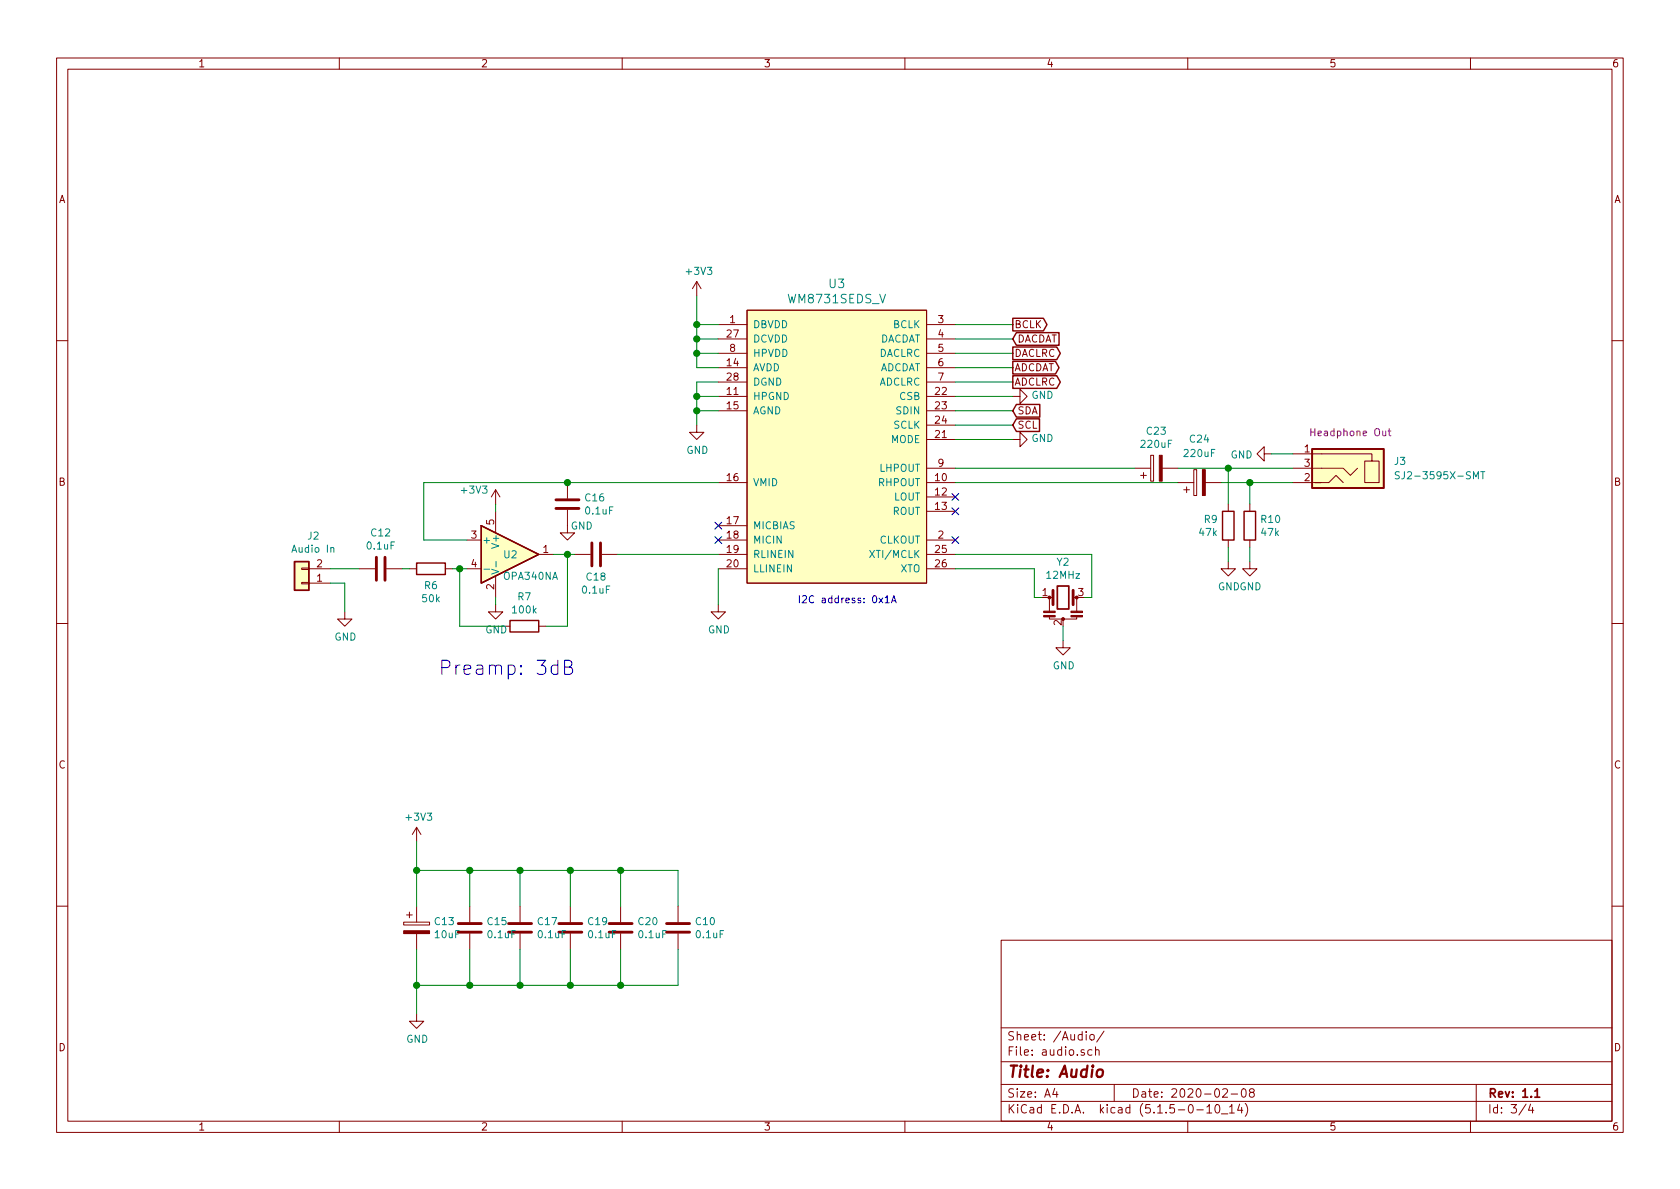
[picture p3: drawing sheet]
EESchema Schematic File Version 4
EELAYER 30 0
EELAYER END
$Descr A4 11693 8268
encoding utf-8
Sheet 3 4
Title "Audio"
Date "2020-02-08"
Rev "1.1"
Comp ""
Comment1 ""
Comment2 ""
Comment3 ""
Comment4 ""
$EndDescr
$Comp
L parts:WM8731SEDS_V U3
U 1 1
P 5850 3050
F 0 "U3" H 5825 4137 60  0000 C CNN
F 1 "WM8731SEDS_V" H 5825 4031 60  0000 C CNN
F 2 "Package_SO:SSOP-28_5.3x10.2mm_P0.65mm" H 5800 1950 60  0001 C CNN
F 3 "https://d3uzseaevmutz1.cloudfront.net/pubs/proDatasheet/WM8731_v4.9.pdf" H 5850 3050 60  0001 C CNN
	1    5850 3050
	1    0    0    -1  
$EndComp
$Comp
L Connector_Generic:Conn_01x02 J2
U 1 1
P 2100 4050
F 0 "J2" H 2018 3725 50  0000 C CNN
F 1 "Audio In" H 2018 3816 50  0000 C CNN
F 2 "custom_footprints:Solder Pads 2x1" H 2100 4050 50  0001 C CNN
F 3 "~" H 2100 4050 50  0001 C CNN
	1    2100 4050
	-1   0    0    1   
$EndComp
$Comp
L power:GND #PWR015
U 1 1
P 2400 4250
F 0 "#PWR015" H 2400 4000 50  0001 C CNN
F 1 "GND" H 2405 4077 50  0000 C CNN
F 2 "" H 2400 4250 50  0001 C CNN
F 3 "" H 2400 4250 50  0001 C CNN
	1    2400 4250
	1    0    0    -1  
$EndComp
Wire Wire Line
	2300 4050 2400 4050
Wire Wire Line
	2400 4050 2400 4250
Text Notes 3050 4700 0    98   ~ 0
Preamp: 3dB
$Comp
L Device:C C12
U 1 1
P 2650 3950
F 0 "C12" V 2398 3950 50  0000 C CNN
F 1 "0.1uF" V 2489 3950 50  0000 C CNN
F 2 "Capacitor_SMD:C_0603_1608Metric_Pad1.05x0.95mm_HandSolder" H 2688 3800 50  0001 C CNN
F 3 "~" H 2650 3950 50  0001 C CNN
	1    2650 3950
	0    1    1    0   
$EndComp
Wire Wire Line
	2300 3950 2500 3950
Wire Wire Line
	3250 3750 2950 3750
Wire Wire Line
	2950 3750 2950 3350
Wire Wire Line
	2950 3350 3950 3350
$Comp
L Device:R R6
U 1 1
P 3000 3950
F 0 "R6" V 3115 3950 50  0000 C CNN
F 1 "50k" V 3206 3950 50  0000 C CNN
F 2 "Resistor_SMD:R_0805_2012Metric_Pad1.15x1.40mm_HandSolder" V 2930 3950 50  0001 C CNN
F 3 "~" H 3000 3950 50  0001 C CNN
	1    3000 3950
	0    1    1    0   
$EndComp
$Comp
L Device:R R7
U 1 1
P 3650 4350
F 0 "R7" V 3443 4350 50  0000 C CNN
F 1 "100k" V 3534 4350 50  0000 C CNN
F 2 "Resistor_SMD:R_0603_1608Metric_Pad1.05x0.95mm_HandSolder" V 3580 4350 50  0001 C CNN
F 3 "~" H 3650 4350 50  0001 C CNN
	1    3650 4350
	0    1    1    0   
$EndComp
Wire Wire Line
	2800 3950 2850 3950
Wire Wire Line
	3150 3950 3200 3950
Wire Wire Line
	3200 3950 3200 4350
Connection ~ 3200 3950
Wire Wire Line
	3200 3950 3250 3950
$Comp
L Device:R R9
U 1 1
P 8550 3650
F 0 "R9" H 8480 3696 50  0000 R CNN
F 1 "47k" H 8480 3605 50  0000 R CNN
F 2 "Resistor_SMD:R_0603_1608Metric_Pad1.05x0.95mm_HandSolder" V 8480 3650 50  0001 C CNN
F 3 "~" H 8550 3650 50  0001 C CNN
	1    8550 3650
	1    0    0    -1  
$EndComp
$Comp
L Device:R R10
U 1 1
P 8700 3650
F 0 "R10" H 8770 3696 50  0000 L CNN
F 1 "47k" H 8770 3605 50  0000 L CNN
F 2 "Resistor_SMD:R_0603_1608Metric_Pad1.05x0.95mm_HandSolder" V 8630 3650 50  0001 C CNN
F 3 "~" H 8700 3650 50  0001 C CNN
	1    8700 3650
	1    0    0    -1  
$EndComp
$Comp
L power:GND #PWR025
U 1 1
P 8550 3900
F 0 "#PWR025" H 8550 3650 50  0001 C CNN
F 1 "GND" H 8555 3727 50  0000 C CNN
F 2 "" H 8550 3900 50  0001 C CNN
F 3 "" H 8550 3900 50  0001 C CNN
	1    8550 3900
	1    0    0    -1  
$EndComp
$Comp
L power:GND #PWR026
U 1 1
P 8700 3900
F 0 "#PWR026" H 8700 3650 50  0001 C CNN
F 1 "GND" H 8705 3727 50  0000 C CNN
F 2 "" H 8700 3900 50  0001 C CNN
F 3 "" H 8700 3900 50  0001 C CNN
	1    8700 3900
	1    0    0    -1  
$EndComp
Wire Wire Line
	8550 3800 8550 3900
Wire Wire Line
	8700 3800 8700 3900
Wire Wire Line
	8200 3250 8550 3250
Wire Wire Line
	8500 3350 8700 3350
Wire Wire Line
	8550 3500 8550 3250
Wire Wire Line
	8700 3500 8700 3350
Connection ~ 8700 3350
Wire Wire Line
	8700 3350 9000 3350
Text GLabel 7050 2250 2    50   Output ~ 0
BCLK
Text GLabel 7050 2350 2    50   Input ~ 0
DACDAT
Text GLabel 7050 2450 2    50   Output ~ 0
DACLRC
Text GLabel 7050 2550 2    50   Output ~ 0
ADCDAT
Text GLabel 7050 2650 2    50   Output ~ 0
ADCLRC
Wire Wire Line
	6650 2250 7050 2250
Wire Wire Line
	6650 2350 7050 2350
Wire Wire Line
	6650 2450 7050 2450
Wire Wire Line
	6650 2550 7050 2550
Wire Wire Line
	6650 2650 7050 2650
Text GLabel 7050 2850 2    50   Input ~ 0
SDA
Text GLabel 7050 2950 2    50   Input ~ 0
SCL
Wire Wire Line
	6650 2850 7050 2850
Wire Wire Line
	6650 2950 7050 2950
$Comp
L power:GND #PWR020
U 1 1
P 4850 2950
F 0 "#PWR020" H 4850 2700 50  0001 C CNN
F 1 "GND" H 4855 2777 50  0000 C CNN
F 2 "" H 4850 2950 50  0001 C CNN
F 3 "" H 4850 2950 50  0001 C CNN
	1    4850 2950
	1    0    0    -1  
$EndComp
Wire Wire Line
	5000 2650 4850 2650
Wire Wire Line
	4850 2650 4850 2750
Wire Wire Line
	4850 2750 5000 2750
Connection ~ 4850 2750
Wire Wire Line
	4850 2750 4850 2850
Wire Wire Line
	5000 2850 4850 2850
Connection ~ 4850 2850
Wire Wire Line
	4850 2850 4850 2950
$Comp
L power:+3V3 #PWR019
U 1 1
P 4850 2050
F 0 "#PWR019" H 4850 1900 50  0001 C CNN
F 1 "+3V3" H 4865 2223 50  0000 C CNN
F 2 "" H 4850 2050 50  0001 C CNN
F 3 "" H 4850 2050 50  0001 C CNN
	1    4850 2050
	1    0    0    -1  
$EndComp
Wire Wire Line
	5000 2550 4850 2550
Wire Wire Line
	4850 2550 4850 2450
Wire Wire Line
	5000 2250 4850 2250
Connection ~ 4850 2250
Wire Wire Line
	4850 2250 4850 2050
Wire Wire Line
	5000 2350 4850 2350
Connection ~ 4850 2350
Wire Wire Line
	4850 2350 4850 2250
Wire Wire Line
	5000 2450 4850 2450
Connection ~ 4850 2450
Wire Wire Line
	4850 2450 4850 2350
$Comp
L power:GND #PWR021
U 1 1
P 5000 4200
F 0 "#PWR021" H 5000 3950 50  0001 C CNN
F 1 "GND" H 5005 4027 50  0000 C CNN
F 2 "" H 5000 4200 50  0001 C CNN
F 3 "" H 5000 4200 50  0001 C CNN
	1    5000 4200
	1    0    0    -1  
$EndComp
Wire Wire Line
	5000 3950 5000 4200
$Comp
L Device:C C18
U 1 1
P 4150 3850
F 0 "C18" V 3990 3850 50  0000 C CNN
F 1 "0.1uF" V 3899 3850 50  0000 C CNN
F 2 "Capacitor_SMD:C_0603_1608Metric_Pad1.05x0.95mm_HandSolder" H 4188 3700 50  0001 C CNN
F 3 "~" H 4150 3850 50  0001 C CNN
	1    4150 3850
	0    -1   -1   0   
$EndComp
Wire Wire Line
	3850 3850 3950 3850
Wire Wire Line
	3200 4350 3500 4350
Wire Wire Line
	3800 4350 3950 4350
Wire Wire Line
	3950 4350 3950 3850
Connection ~ 3950 3850
Wire Wire Line
	3950 3850 4000 3850
$Comp
L power:GND #PWR017
U 1 1
P 3450 4200
F 0 "#PWR017" H 3450 3950 50  0001 C CNN
F 1 "GND" H 3455 4027 50  0000 C CNN
F 2 "" H 3450 4200 50  0001 C CNN
F 3 "" H 3450 4200 50  0001 C CNN
	1    3450 4200
	1    0    0    -1  
$EndComp
Wire Wire Line
	3450 4200 3450 4150
$Comp
L power:+3V3 #PWR016
U 1 1
P 3450 3500
F 0 "#PWR016" H 3450 3350 50  0001 C CNN
F 1 "+3V3" H 3300 3600 50  0000 C CNN
F 2 "" H 3450 3500 50  0001 C CNN
F 3 "" H 3450 3500 50  0001 C CNN
	1    3450 3500
	1    0    0    -1  
$EndComp
Wire Wire Line
	6650 2750 7050 2750
$Comp
L Device:C C15
U 1 1
P 3270 6450
F 0 "C15" H 3385 6496 50  0000 L CNN
F 1 "0.1uF" H 3385 6405 50  0000 L CNN
F 2 "Capacitor_SMD:C_0603_1608Metric_Pad1.05x0.95mm_HandSolder" H 3308 6300 50  0001 C CNN
F 3 "~" H 3270 6450 50  0001 C CNN
	1    3270 6450
	1    0    0    -1  
$EndComp
$Comp
L Device:C C17
U 1 1
P 3620 6450
F 0 "C17" H 3735 6496 50  0000 L CNN
F 1 "0.1uF" H 3735 6405 50  0000 L CNN
F 2 "Capacitor_SMD:C_0603_1608Metric_Pad1.05x0.95mm_HandSolder" H 3658 6300 50  0001 C CNN
F 3 "~" H 3620 6450 50  0001 C CNN
	1    3620 6450
	1    0    0    -1  
$EndComp
$Comp
L Device:C C19
U 1 1
P 3970 6450
F 0 "C19" H 4085 6496 50  0000 L CNN
F 1 "0.1uF" H 4085 6405 50  0000 L CNN
F 2 "Capacitor_SMD:C_0603_1608Metric_Pad1.05x0.95mm_HandSolder" H 4008 6300 50  0001 C CNN
F 3 "~" H 3970 6450 50  0001 C CNN
	1    3970 6450
	1    0    0    -1  
$EndComp
Wire Wire Line
	3970 6050 3970 6300
Wire Wire Line
	3270 6300 3270 6050
Wire Wire Line
	3270 6050 3620 6050
Wire Wire Line
	3620 6300 3620 6050
Connection ~ 3620 6050
Wire Wire Line
	3620 6050 3970 6050
Wire Wire Line
	3970 6850 3970 6600
Wire Wire Line
	3270 6600 3270 6850
Wire Wire Line
	3270 6850 3620 6850
Wire Wire Line
	3620 6600 3620 6850
Connection ~ 3620 6850
Wire Wire Line
	3620 6850 3970 6850
$Comp
L power:+3V3 #PWR013
U 1 1
P 2900 5850
F 0 "#PWR013" H 2900 5700 50  0001 C CNN
F 1 "+3V3" H 2915 6023 50  0000 C CNN
F 2 "" H 2900 5850 50  0001 C CNN
F 3 "" H 2900 5850 50  0001 C CNN
	1    2900 5850
	1    0    0    -1  
$EndComp
$Comp
L power:GND #PWR014
U 1 1
P 2900 7050
F 0 "#PWR014" H 2900 6800 50  0001 C CNN
F 1 "GND" H 2905 6877 50  0000 C CNN
F 2 "" H 2900 7050 50  0001 C CNN
F 3 "" H 2900 7050 50  0001 C CNN
	1    2900 7050
	1    0    0    -1  
$EndComp
$Comp
L Device:CP C13
U 1 1
P 2900 6450
F 0 "C13" H 3018 6496 50  0000 L CNN
F 1 "10uF" H 3018 6405 50  0000 L CNN
F 2 "Capacitor_SMD:C_0805_2012Metric_Pad1.15x1.40mm_HandSolder" H 2938 6300 50  0001 C CNN
F 3 "~" H 2900 6450 50  0001 C CNN
	1    2900 6450
	1    0    0    -1  
$EndComp
$Comp
L Device:C C16
U 1 1
P 3950 3500
F 0 "C16" H 4065 3546 50  0000 L CNN
F 1 "0.1uF" H 4065 3455 50  0000 L CNN
F 2 "Capacitor_SMD:C_0603_1608Metric_Pad1.05x0.95mm_HandSolder" H 3988 3350 50  0001 C CNN
F 3 "~" H 3950 3500 50  0001 C CNN
	1    3950 3500
	1    0    0    -1  
$EndComp
Connection ~ 3950 3350
$Comp
L power:GND #PWR018
U 1 1
P 3950 3650
F 0 "#PWR018" H 3950 3400 50  0001 C CNN
F 1 "GND" H 4050 3650 50  0000 C CNN
F 2 "" H 3950 3650 50  0001 C CNN
F 3 "" H 3950 3650 50  0001 C CNN
	1    3950 3650
	1    0    0    -1  
$EndComp
NoConn ~ 6650 3450
NoConn ~ 6650 3550
NoConn ~ 6650 3750
NoConn ~ 5000 3650
NoConn ~ 5000 3750
Wire Wire Line
	4300 3850 5000 3850
Wire Wire Line
	3950 3350 5000 3350
Wire Wire Line
	6650 3850 7600 3850
Wire Wire Line
	6650 3250 7900 3250
Wire Wire Line
	6650 3350 8200 3350
$Comp
L Device:C C20
U 1 1
P 4320 6450
F 0 "C20" H 4435 6496 50  0000 L CNN
F 1 "0.1uF" H 4435 6405 50  0000 L CNN
F 2 "Capacitor_SMD:C_0603_1608Metric_Pad1.05x0.95mm_HandSolder" H 4358 6300 50  0001 C CNN
F 3 "~" H 4320 6450 50  0001 C CNN
	1    4320 6450
	1    0    0    -1  
$EndComp
Wire Wire Line
	3970 6050 4320 6050
Wire Wire Line
	4320 6050 4320 6300
Connection ~ 3970 6050
Wire Wire Line
	3970 6850 4320 6850
Wire Wire Line
	4320 6850 4320 6600
Connection ~ 3970 6850
$Comp
L Device:CP C23
U 1 1
P 8050 3250
F 0 "C23" V 8305 3250 50  0000 C CNN
F 1 "220uF" V 8214 3250 50  0000 C CNN
F 2 "Capacitor_SMD:C_1206_3216Metric_Pad1.42x1.75mm_HandSolder" H 8088 3100 50  0001 C CNN
F 3 "~" H 8050 3250 50  0001 C CNN
	1    8050 3250
	0    -1   -1   0   
$EndComp
$Comp
L Device:CP C24
U 1 1
P 8350 3350
F 0 "C24" V 8650 3350 50  0000 C CNN
F 1 "220uF" V 8550 3350 50  0000 C CNN
F 2 "Capacitor_SMD:C_1206_3216Metric_Pad1.42x1.75mm_HandSolder" H 8388 3200 50  0001 C CNN
F 3 "~" H 8350 3350 50  0001 C CNN
	1    8350 3350
	0    -1   -1   0   
$EndComp
$Comp
L Device:Resonator Y2
U 1 1
P 7400 4150
F 0 "Y2" H 7400 4398 50  0000 C CNN
F 1 "12MHz" H 7400 4307 50  0000 C CNN
F 2 "custom_footprints:AWSCR-12.00CV-T" H 7375 4150 50  0001 C CNN
F 3 "~" H 7375 4150 50  0001 C CNN
	1    7400 4150
	1    0    0    -1  
$EndComp
$Comp
L power:GND #PWR023
U 1 1
P 7400 4450
F 0 "#PWR023" H 7400 4200 50  0001 C CNN
F 1 "GND" H 7405 4277 50  0000 C CNN
F 2 "" H 7400 4450 50  0001 C CNN
F 3 "" H 7400 4450 50  0001 C CNN
	1    7400 4450
	1    0    0    -1  
$EndComp
Wire Wire Line
	7400 4450 7400 4350
Wire Wire Line
	7200 3950 7200 4150
Wire Wire Line
	7200 4150 7250 4150
Wire Wire Line
	6650 3950 7200 3950
Wire Wire Line
	7600 3850 7600 4150
Wire Wire Line
	7600 4150 7550 4150
Connection ~ 8550 3250
$Comp
L power:GND #PWR012
U 1 1
P 8850 3150
F 0 "#PWR012" H 8850 2900 50  0001 C CNN
F 1 "GND" V 8855 3022 50  0000 R CNN
F 2 "" H 8850 3150 50  0001 C CNN
F 3 "" H 8850 3150 50  0001 C CNN
	1    8850 3150
	0    1    1    0   
$EndComp
Wire Wire Line
	8850 3150 9000 3150
$Comp
L parts:SJ2-3595X-SMT J3
U 1 1
P 9300 3150
F 0 "J3" H 8900 3100 50  0000 R CNN
F 1 "SJ2-3595X-SMT" H 8900 3000 50  0000 R CNN
F 2 "custom_footprints:SJ2-3595X-SMT_3.5MM_JACK" H 9450 3400 50  0001 C CNN
F 3 "https://www.cuidevices.com/product/resource/sj2-3595x-smt.pdf" H 9250 3300 50  0001 C CNN
F 4 "Headphone Out" H 9200 3300 50  0000 C CNN "Name"
	1    9300 3150
	-1   0    0    -1  
$EndComp
Wire Wire Line
	8550 3250 9000 3250
$Comp
L Amplifier_Operational:OPA340NA U2
U 1 1
P 3550 3850
F 0 "U2" H 3500 3850 50  0000 L CNN
F 1 "OPA340NA" H 3500 3700 50  0000 L CNN
F 2 "Package_TO_SOT_SMD:SOT-23-5_HandSoldering" H 3450 3650 50  0001 L CNN
F 3 "http://www.ti.com/lit/ds/symlink/opa340.pdf" H 3550 4050 50  0001 C CNN
	1    3550 3850
	1    0    0    -1  
$EndComp
Wire Wire Line
	3450 3550 3450 3500
$Comp
L Device:C C10
U 1 1
P 4720 6450
F 0 "C10" H 4835 6496 50  0000 L CNN
F 1 "0.1uF" H 4835 6405 50  0000 L CNN
F 2 "Capacitor_SMD:C_0603_1608Metric_Pad1.05x0.95mm_HandSolder" H 4758 6300 50  0001 C CNN
F 3 "~" H 4720 6450 50  0001 C CNN
	1    4720 6450
	1    0    0    -1  
$EndComp
Wire Wire Line
	4320 6050 4720 6050
Wire Wire Line
	4720 6050 4720 6300
Connection ~ 4320 6050
Wire Wire Line
	4320 6850 4720 6850
Wire Wire Line
	4720 6850 4720 6600
Connection ~ 4320 6850
$Comp
L power:GND #PWR0104
U 1 1
P 7050 2750
F 0 "#PWR0104" H 7050 2500 50  0001 C CNN
F 1 "GND" V 7055 2622 50  0000 R CNN
F 2 "" H 7050 2750 50  0001 C CNN
F 3 "" H 7050 2750 50  0001 C CNN
	1    7050 2750
	0    -1   -1   0   
$EndComp
$Comp
L power:GND #PWR0107
U 1 1
P 7050 3050
F 0 "#PWR0107" H 7050 2800 50  0001 C CNN
F 1 "GND" V 7055 2922 50  0000 R CNN
F 2 "" H 7050 3050 50  0001 C CNN
F 3 "" H 7050 3050 50  0001 C CNN
	1    7050 3050
	0    -1   -1   0   
$EndComp
Wire Wire Line
	6650 3050 7050 3050
Text Notes 5550 4200 0    50   ~ 0
I2C address: 0x1A
Wire Wire Line
	2900 5850 2900 6050
Wire Wire Line
	2900 6600 2900 6850
Wire Wire Line
	3270 6050 2900 6050
Connection ~ 3270 6050
Connection ~ 2900 6050
Wire Wire Line
	2900 6050 2900 6300
Wire Wire Line
	3270 6850 2900 6850
Connection ~ 3270 6850
Connection ~ 2900 6850
Wire Wire Line
	2900 6850 2900 7050
$EndSCHEMATC
